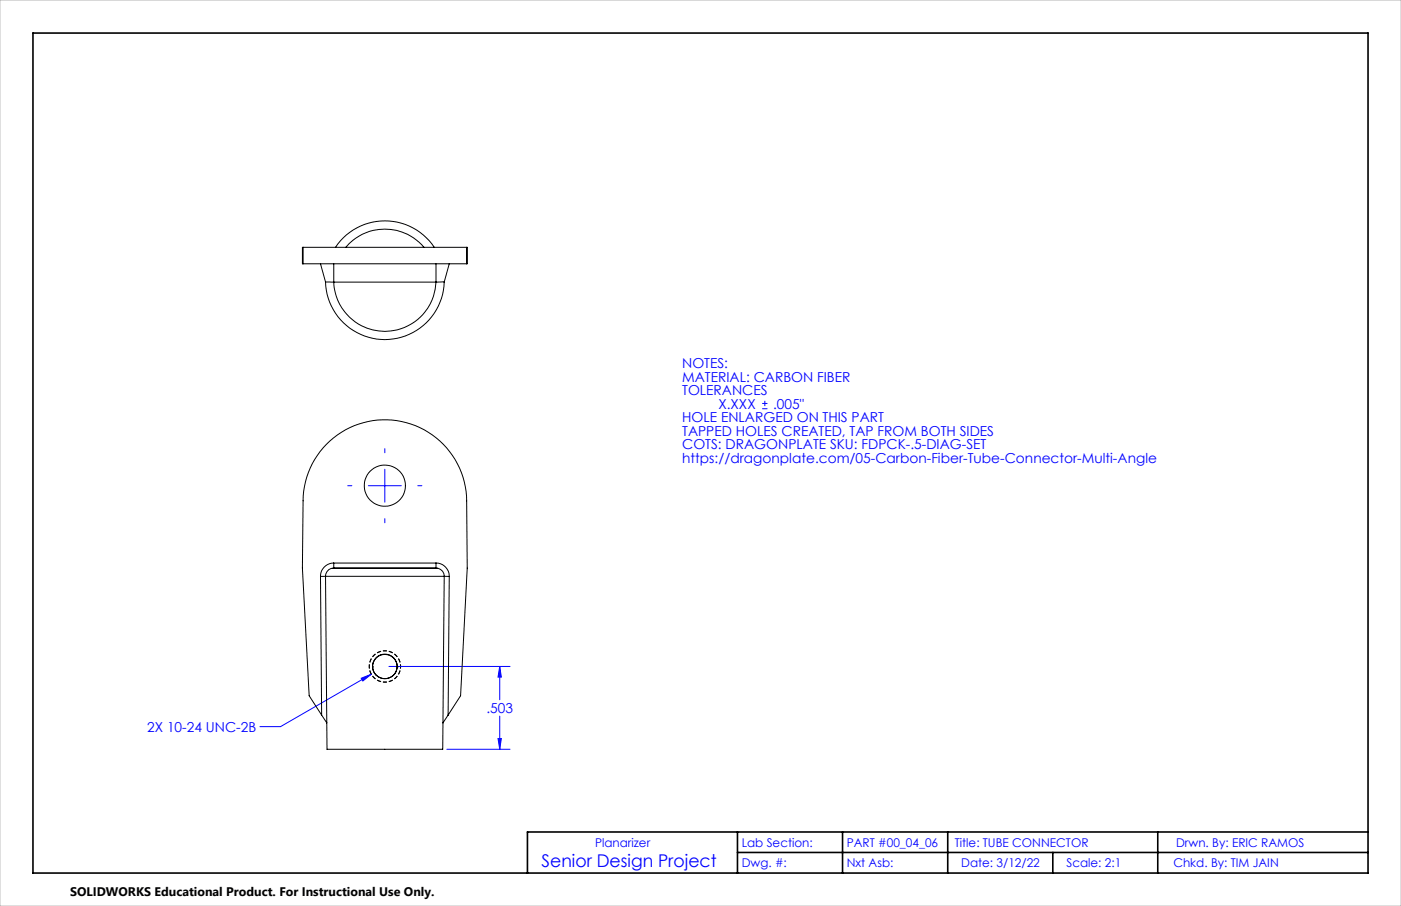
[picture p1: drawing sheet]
<svg xmlns="http://www.w3.org/2000/svg" width="432mm" height="279mm" viewBox="0 0 432 279" stroke-linecap="round" stroke-linejoin="round" font-family="sans-serif">
<g fill="none" stroke="#00f" stroke-width=".31">
<path d="M118.6 138.4v1.2M234.9 126h1.6M234.9 124.4h1.6M235.7 123.6v1.6M107.2 149.8h1.2M113.5 149.8h10.2M118.6 144.7v10.2M118.6 159.9v1.3M128.8 149.8h1.2M111.3 209.2l3.1-1.3-2.6 2.1zM114.4 207.9l-27.9 16.2h-6.4M119.9 205.5h37.3"/>
<path d="M154 205.5v10.3M154 205.5l.5 3.3h-1zM137.7 231.1h19.5M153.5 227.8h1l-.5 3.3zM154 220.8v10.3"/>
</g>
<path d="M118.6 210.3a4.8 4.8 0 0 1-4.2-7.1 4.8 4.8 0 0 1 8.3-.3 4.8 4.8 0 0 1-3.8 7.4h-.3M118.6 200.7a4.8 4.8 0 0 0-4.2 7.2 4.8 4.8 0 0 0 8.3 .2 4.8 4.8 0 0 0-3.8-7.4h-.3" fill="none" stroke="#000" stroke-width=".31" stroke-dasharray="1.3 .6" stroke-dashoffset=".7" stroke-linecap="butt"/>
<path d="M10.2 10.2h411.4v259h-411.4zM227.3 256.6v12.6M259.7 256.6v12.6M292.1 256.6v12.6M356.8 256.6v12.6M421.6 256.6h-259v12.6M227.3 262.9h194.3M324.5 262.9v6.3" fill="none" stroke="#000" stroke-width=".5"/>
<path d="M0 0h431.8v279.4h-431.8z" fill="none" stroke="#c0c0c0" stroke-width=".31"/>
<path d="M153.5 227.8h1l-.5 3.3zM154 205.5l.5 3.3h-1zM111.3 209.2l.5 .8 2.6-2.1z" fill="#00f"/>
<g fill="none" stroke="#000" stroke-width=".31">
<path d="M93.4 76.3h50.4M93.4 76.3v5.1M93.4 76.3h-.2v5.1h.2M103.4 76.3a18.3 18.3 0 0 1 30.4 0M106.6 76.3a15.7 15.7 0 0 1 24.1 0M143.8 76.3v5.1M143.8 76.3h.2v5.1h-.2M93.4 81.4h50.4M98.8 81.4l1.5 5.6M100.3 87h2.6M100.3 87a18.3 18.3 0 0 0 18.3 17.7 18.3 18.3 0 0 0 18.3-17.7M102.9 87a15.8 15.8 0 0 0 15.7 15.2 15.8 15.8 0 0 0 15.8-15.2"/>
<path d="M102.9 81.4v5.6M102.9 87h31.5M134.4 81.4v5.6M136.9 87h-2.5M138.5 81.4l-1.6 5.6M98.8 177.8l.3 42.7M100.3 177.7h36.6M100.3 177.7l.4 45.2M100.3 177.7l-1.5 .1M102.4 175.2h30.8a2.93 2.93 0 0 1 3.7 2.5M102.4 175.3a2.36 2.36 0 0 0-2.1 2.4M102.9 173.6v1.6h31.5v-1.6"/>
<path d="M102.9 173.6a4.1 4.1 0 0 0-4.1 4.2M102.9 173.6h31.5M134.4 173.6a4.1 4.1 0 0 1 4.1 4.2M136.9 177.7l-.4 45.2M136.9 177.7l1.6 .1M138.5 177.8l-.4 42.7M114.8 205.7h.1M114.8 205.7a3.8 3.8 0 0 0 3.8 3.6 3.8 3.8 0 0 0 3.8-3.6M122.4 205.5v.2M122.4 205.7h.1M122.4 205.6a3.8 3.8 0 0 0-3.8-3.8 3.8 3.8 0 0 0-3.8 3.9M99.1 220.5l-3.8-5.9-2.1-39.4 .2-20.8a25.2 25.2 0 0 1 25.2-24.9 25.2 25.2 0 0 1 25.2 24.9l.2 20.8-2 39.4-3.9 5.9"/>
<path d="M99.1 220.5l1.6 2.4M100.7 222.9l.1 8.2h35.7v-8.2M138.1 220.5l-1.6 2.4"/>
<circle cx="118.6" cy="149.8" r="6.4"/>
<circle cx="118.6" cy="205.5" r="3.8"/>
</g>
<text font-size="5.4" fill="#00f" x="166.9" y="267.5">Senior Design Project</text>
<g font-size="4.2" fill="#00f">
<text x="210.3" y="113.5">NOTES:</text>
<text x="210.3" y="117.7">MATERIAL: CARBON FIBER</text>
<text x="210.3" y="121.8">TOLERANCES</text>
<text x="210.3" y="130.2">HOLE ENLARGED ON THIS PART</text>
<text x="221.4" y="126">X.XXX</text>
<text x="238.3" y="126">.005&quot;</text>
<text x="210.3" y="134.4">TAPPED HOLES CREATED, TAP FROM BOTH SIDES</text>
<text x="210.3" y="138.5">COTS: DRAGONPLATE SKU: FDPCK-.5-DIAG-SET</text>
<text x="210.3" y="142.7">https://dragonplate.com/05-Carbon-Fiber-Tube-Connector-Multi-Angle</text>
<text x="149.9" y="219.9">.503</text>
<text x="45.4" y="225.7">2X 10-24 UNC-2B</text>
</g>
<text font-size="3.8" x="21.6" y="276.3">SOLIDWORKS Educational Product. For Instructional Use Only.</text>
<g font-size="3.7" fill="#00f">
<text x="183.4" y="261.3">Planarizer</text>
<text x="228.6" y="261.1">Lab Section:</text>
<text x="261" y="261.1">PART #00_04_06</text>
<text x="294.3" y="261.1">Title: TUBE CONNECTOR</text>
<text x="362.5" y="261.1">Drwn. By: ERIC RAMOS</text>
<text x="228.6" y="267.5">Dwg. #:</text>
<text x="261" y="267.5">Nxt Asb:</text>
<text x="296.2" y="267.5">Date: 3/12/22</text>
<text x="328.7" y="267.5">Scale: 2:1</text>
<text x="361.6" y="267.5">Chkd. By: TIM JAIN</text>
</g>
</svg>
